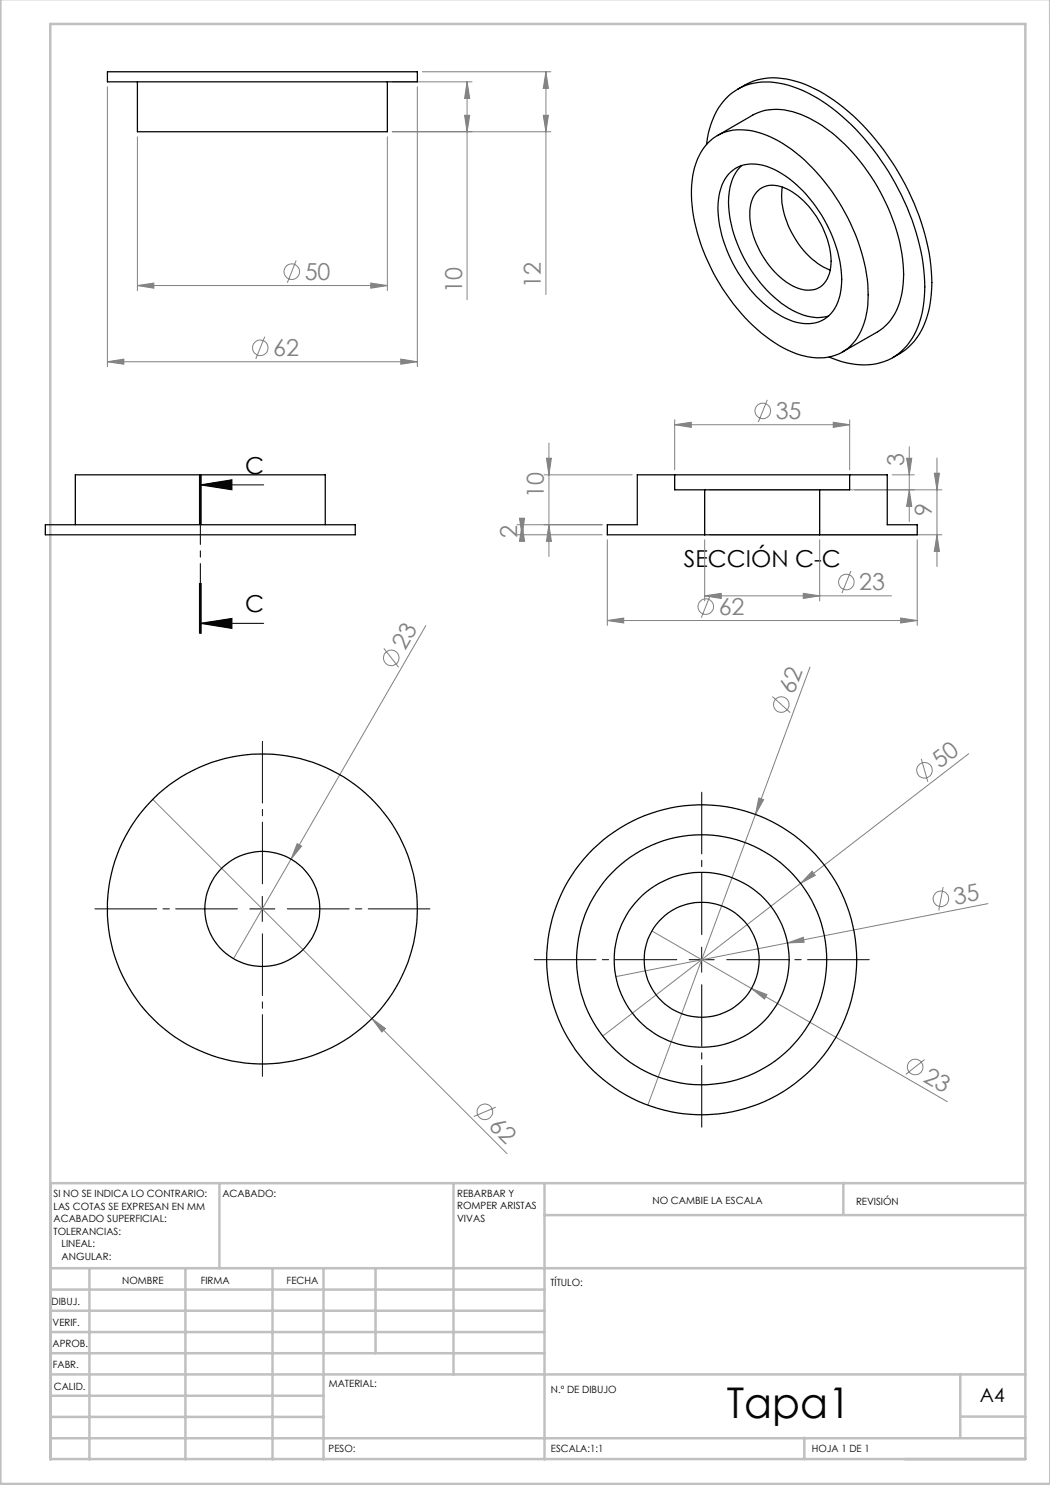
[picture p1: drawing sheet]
<svg xmlns="http://www.w3.org/2000/svg" width="210mm" height="297mm" viewBox="0 0 210 297" stroke-linecap="round" stroke-linejoin="round" font-family="sans-serif">
<g fill="none" stroke="#808080" stroke-width=".2">
<path d="M21.5 17.4v55.9M78.5 16.4h15.9M83.5 17.4v55.9M84.5 14.4h25.7M93.4 16.4l.5 3.3h-1zM93.4 16.4v43.5M109.2 14.4v44.5M109.2 14.4l.5 3.3h-1zM27.5 27.4v30.7M77.5 27.4v30.7M78.5 26.3h31.7M92.9 23.1h1l-.5 3.2z"/>
<path d="M108.7 23.1h1l-.5 3.2zM27.5 57.1l3.3-.5v1zM27.5 57.1h50M59.2 52.1l-1.7 4.4M74.2 56.6l3.3 .5-3.3 .5zM21.5 72.4l3.3-.6v1zM21.5 72.4h62M53 67.3l-1.8 4.5M80.2 71.8l3.3 .6-3.3 .4zM153.5 80l-1.8 4.4M108.8 95h17.6M109.3 91.6h1l-.5 3.4z"/>
<path d="M109.8 88.6v22.7M134.9 84.9l3.4-.4v1zM134.9 84v10M134.9 84.9h35M142 98h46.4M166.7 84.5l3.2 .4-3.2 .6zM169.9 84v10M178.4 95h4.4M181.3 91.6h1.1l-.5 3.4zM181.9 98l.5 3.3h-1.1zM181.9 89.4v14.9M186.9 94.6h1l-.5 3.4z"/>
<path d="M187.4 91.6v21.7M103.4 107h17M103.4 104.9h17M103.9 103.6h1l-.5 3.4zM104.4 104.9l.5 3.4h-1zM104.4 104.9v2.1M109.8 104.9l.5 3.4h-1zM121.5 107.9v17.2M140.9 119.2l3.4-.5v1zM140.9 107.9v12.3M140.9 119.2h37.4M142 107h46.4"/>
<path d="M142 119.1l-1.7 4.4M160.7 118.7l3.2 .5-3.2 .5zM163.9 107.9v12.3M170.2 114.2l-1.8 4.4M183.4 107.9v17.2M187.4 107l.5 3.3h-1zM76.8 129.7l2.9 3.8M85.2 125.1l-27 46.7M121.5 124.1l3.2-.5v1zM121.5 124.1h61.9M154.5 139.3l3.5 3.2M162 133.4l-10.9 29.5"/>
<path d="M180.1 123.6l3.3 .5-3.3 .5zM30.6 159.9l43.8 43.8M151.8 159.6l.9 .3-1.6 3zM184.3 151.8l1.3 4.5M193.7 150.7l-73.2 56.5M58.2 171.8l-11.5 19.9M59.4 168.7l.9 .5-2.1 2.6zM151.1 162.9l-21.5 58.1M162.4 174.3l.7 .8-3 1.6zM188.6 177.4l-.9 4.7M130.4 186.2l59.1 34.1M150.3 197.7l3.1 1.2-.5 .9z"/>
<path d="M157.5 188.6l3.2-1.1 .1 1zM197.6 180.7l-74.4 14.6M74.4 203.7l2.7 2-.7 .7zM74.4 203.7l27 27M184.9 211.9l-3.7 3M99.2 221.4l-4.4 1.9"/>
<circle cx="58.3" cy="54.3" r="1.56"/>
<circle cx="52.1" cy="69.6" r="1.55"/>
<circle cx="152.6" cy="82.2" r="1.55"/>
<circle cx="169.3" cy="116.4" r="1.55"/>
<circle cx="78.2" cy="131.6" r="1.54"/>
<circle cx="141.1" cy="121.3" r="1.56"/>
<circle cx="156.3" cy="140.9" r="1.55"/>
<circle cx="184.9" cy="154.1" r="1.55"/>
<circle cx="188.2" cy="179.8" r="1.56"/>
<circle cx="183" cy="213.4" r="1.54"/>
<circle cx="97" cy="222.4" r="1.57"/>
</g>
<g fill="none" stroke="#000" stroke-width=".2">
<path d="M39.9 94.9v10M40 97h12.7M40 97l6.4-1v2zM40.1 94.9v10M40.2 94.9v10M39.9 116.7v10M40.1 116.7v10M40.2 116.7v10zM40 124.7h12.7M40 124.7l6.4-1v2zM52.5 179.3v5M50 181.8h5"/>
<path d="M137.8 191.9h5M140.3 189.4v5"/>
</g>
<path d="M52.5 176.8v-28.5M47.5 181.8h-28.5M52.5 186.8v28.5M57.5 181.8h28.5M135.3 191.9h-28.5M140.3 186.9v-28.5M140.3 196.9v28.5M145.3 191.9h28.5" fill="none" stroke="#000" stroke-width=".2" stroke-dasharray="15.2 1.3 1.3 1.3" stroke-dashoffset="2.9"/>
<path d="M40.1 94.9v31.8" fill="none" stroke="#000" stroke-width=".2" stroke-dasharray="6.3 1.3 1.3 1.3" stroke-dashoffset="2.6"/>
<g fill="none" stroke="#c0c0c0" stroke-width=".5">
<path d="M.1 -.1v296.9h209.9v-296.9M10.1 4.8h195v287h-195zM43.9 236.6v17M90.7 236.6v38.3M108.9 236.6v55.3M168.7 236.6v6.3M205.1 236.6h-195v55.3M10.1 253.6h195M10.1 257.9h98.8M17.9 253.6v38.3M37.1 253.6v38.3M54.5 253.6v38.3"/>
<path d="M64.7 253.6v38.3M75.1 253.6v17M108.9 243h96.2M10.1 270.6h98.8M10.1 266.4h98.8M10.1 262.1h98.8M10.1 279.1h54.6M10.1 274.9h195M192.1 274.8v12.7M10.1 287.7h195M10.1 283.4h54.6M160.9 287.5v4.3"/>
<path d="M192.1 283.3h13"/>
</g>
<path d="M40 97l6.4-1v2zM40 124.7l6.4-1v2z" fill="#000"/>
<g fill="#808080">
<path d="M157.5 188.6l3.2-1.1 .1 1z"/>
<path d="M162.4 174.3l.7 .8-3 1.6z"/>
<path d="M59.4 168.7l.9 .5-2.1 2.6z"/>
<path d="M151.8 159.6l.9 .3-1.6 3z"/>
<path d="M74.4 203.7l2.7 2-.7 .7z"/>
<path d="M150.3 197.7l3.1 1.2-.5 .9z"/>
<path d="M80.2 71.8l3.3 .6-3.3 .4zM21.5 72.4l3.3-.6v1zM74.2 56.6l3.3 .5-3.3 .5zM27.5 57.1l3.3-.5v1zM166.7 84.5l3.2 .4-3.2 .6zM134.9 84.9l3.4-.4v1zM180.1 123.6l3.3 .5-3.3 .5zM121.5 124.1l3.2-.5v1z"/>
<path d="M140.9 119.2l3.4-.5v1zM160.7 118.7l3.2 .5-3.2 .5z"/>
<path d="M92.9 23.1h1l-.5 3.2zM93.4 16.4l.5 3.3h-1zM103.9 103.6h1l-.5 3.4zM104.4 104.9l.5 3.4h-1z"/>
<path d="M109.8 104.9l.5 3.4h-1zM109.3 91.6h1l-.5 3.4z"/>
<path d="M109.2 14.4l.5 3.3h-1zM108.7 23.1h1l-.5 3.2zM186.9 94.6h1l-.5 3.4zM187.4 107l.5 3.3h-1z"/>
<path d="M181.9 98l.5 3.3h-1.1zM181.3 91.6h1.1l-.5 3.4z"/>
</g>
<g fill="none" stroke="#000" stroke-width=".25">
<path d="M21.5 14.4h62v2h-62zM27.5 16.4v9.9h50v-9.9M147.5 17.8a13.3 13.3 0 0 1 12.6-1.3 36.3 36.3 0 0 1 15.9 12.5 48.7 48.7 0 0 1 10.3 25.3 19.9 19.9 0 0 1-3 13.3l-2.2 2.4-2.6 1.5M141.3 28.9a14.7 14.7 0 0 1 5.7-10.7 12.5 12.5 0 0 1 10.8-1.1 33.5 33.5 0 0 1 15.1 10.6 50.3 50.3 0 0 1 11.8 26.2 21.9 21.9 0 0 1-2.3 13.8 11.1 11.1 0 0 1-12.2 5l-1.9-.4-2.5-.9M141.6 28.6a9.6 9.6 0 0 1 9.8-2.2 26.7 26.7 0 0 1 12.7 9 38.5 38.5 0 0 1 9.5 23.6 14.2 14.2 0 0 1-3.5 10.2 9.8 9.8 0 0 1-10 1.8 29.4 29.4 0 0 1-14.2-11.3 37.2 37.2 0 0 1-7.6-21.6 14.1 14.1 0 0 1 3.3-9.5zM143.5 27.1l7-4.1a11.4 11.4 0 0 1 10.6 .3 33.7 33.7 0 0 1 13.7 13 36.2 36.2 0 0 1 5.9 19.6 13 13 0 0 1-4.1 9.7l-1.1 .8-7 4M146.1 34.4a7.2 7.2 0 0 1 8-.8 24.5 24.5 0 0 1 11.7 12.2 21.3 21.3 0 0 1 2.2 13.3 6.7 6.7 0 0 1-8.8 5.3 21.3 21.3 0 0 1-11-9.1 24.7 24.7 0 0 1-4.5-15.3 8.8 8.8 0 0 1 2.4-5.6zM148.3 33.1a9.3 9.3 0 0 0-2.6 7.3 27.4 27.4 0 0 0 12 21.2 10 10 0 0 0 8 1.6M151.3 38.4a4.7 4.7 0 0 1 5.9-.7 17.6 17.6 0 0 1 8.7 11.7 8.5 8.5 0 0 1-1 7.3 4.8 4.8 0 0 1-5.9 .7 17.6 17.6 0 0 1-9-15.2l.3-1.8 .4-1.1zM156.5 37.4a16.1 16.1 0 0 0 3.7 12.1 14.2 14.2 0 0 0 5.9 4.5M134.9 95h35M134.9 95h-7.4v9.9h-6v2.1h19.4"/>
<path d="M134.9 95v3h6M140.9 98h23M140.9 98v9M163.9 98v9M169.9 95h7.5v9.9h6v2.1h-19.5M169.9 95v3h-6M9.1 104.9h61.9v2.1h-61.9zM15.1 104.9v-9.9h50v9.9M140.9 107h23"/>
<circle cx="52.5" cy="181.8" r="11.5"/>
<circle cx="52.5" cy="181.8" r="31"/>
<circle cx="140.3" cy="192" r="11.5"/>
<circle cx="140.3" cy="192" r="17.5"/>
<circle cx="140.3" cy="192" r="31"/>
<circle cx="140.3" cy="192" r="25"/>
</g>
<text font-size="8.5" x="145.4" y="283.5">Tapa1</text>
<g font-size="4.7" fill="#808080">
<text x="60.9" y="56">50</text>
<text x="92.4" y="58.6" transform="rotate(-90 92.4 58.6)">10</text>
<text x="108.2" y="57.6" transform="rotate(-90 108.2 57.6)">12</text>
<text x="54.6" y="71.3">62</text>
<text x="155.1" y="83.9">35</text>
<text x="180.8" y="93.2" transform="rotate(-90 180.8 93.2)">3</text>
<text x="108.8" y="99.7" transform="rotate(-90 108.8 99.7)">10</text>
<text x="103.4" y="107.6" transform="rotate(-90 103.4 107.6)">2</text>
<text x="186.4" y="103.2" transform="rotate(-90 186.4 103.2)">9</text>
<text x="171.9" y="118.1">23</text>
<text x="143.7" y="123">62</text>
<text x="81" y="130.2" transform="rotate(-60 81 130.2)">23</text>
<text x="158.8" y="139.1" transform="rotate(-70 158.8 139.1)">62</text>
<text x="188" y="153.8" transform="rotate(-38 188 153.8)">50</text>
<text x="191.1" y="180.9" transform="rotate(-11 191.1 180.9)">35</text>
<text x="184.4" y="216.2" transform="rotate(30 184.4 216.2)">23</text>
<text x="97.6" y="225.4" transform="rotate(45 97.6 225.4)">62</text>
</g>
<g font-size="4.7">
<text x="49.1" y="94.8">C</text>
<text x="136.8" y="113.4">SECCIÓN C-C</text>
<text x="49.1" y="122.5">C</text>
</g>
<text font-size="3.9" x="196" y="280.4">A4</text>
<g font-size="2">
<text x="10.7" y="239.5">SI NO SE INDICA LO CONTRARIO:</text>
<text x="44.5" y="239.5">ACABADO:</text>
<text x="91.4" y="239.4">REBARBAR Y</text>
<text x="10.7" y="242">LAS COTAS SE EXPRESAN EN MM</text>
<text x="10.7" y="244.5">ACABADO SUPERFICIAL:</text>
<text x="91.4" y="241.9">ROMPER ARISTAS</text>
<text x="91.4" y="244.4">VIVAS</text>
<text x="130.5" y="240.8">NO CAMBIE LA ESCALA</text>
<text x="171.2" y="241">REVISIÓN</text>
<text x="10.7" y="247">TOLERANCIAS:</text>
<text x="12.3" y="249.5">LINEAL:</text>
<text x="12.3" y="252">ANGULAR:</text>
<text x="24.4" y="256.9">NOMBRE</text>
<text x="40.1" y="256.8">FIRMA</text>
<text x="57.3" y="256.8">FECHA</text>
<text x="110.1" y="257.1">TÍTULO:</text>
<text x="10.3" y="260.9">DIBUJ.</text>
<text x="10.5" y="269.3">APROB.</text>
<text x="10.5" y="265.2">VERIF.</text>
<text x="10.6" y="273.6">FABR.</text>
<text x="10.8" y="278">CALID.</text>
<text x="65.8" y="277.4">MATERIAL:</text>
<text x="110.2" y="278.5">N.º DE DIBUJO</text>
<text x="65.7" y="290.4">PESO:</text>
<text x="110.2" y="290.5">ESCALA:1:1</text>
<text x="162.4" y="290.4">HOJA 1 DE 1</text>
</g>
</svg>
